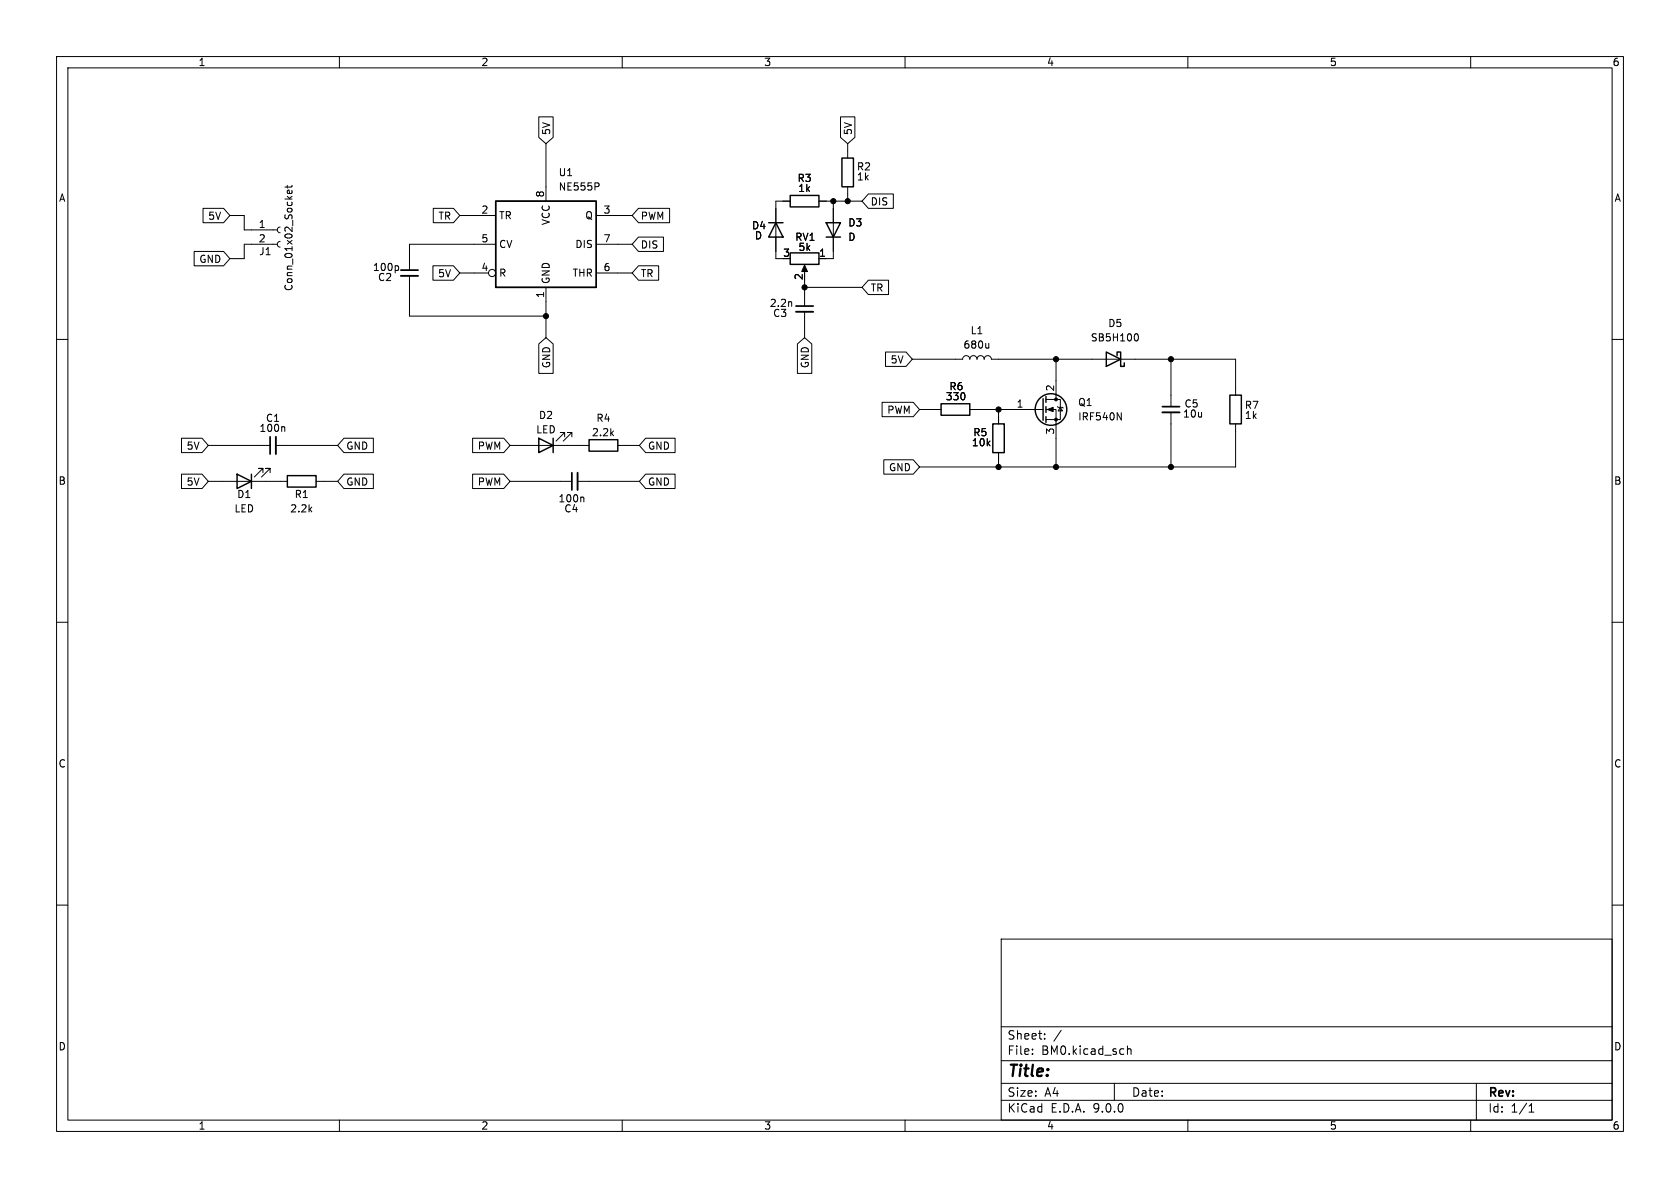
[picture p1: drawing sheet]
<svg xmlns="http://www.w3.org/2000/svg" width="297mm" height="210mm" viewBox="0 0 297 210" stroke-linecap="round" stroke-linejoin="round" font-family="sans-serif">
<g fill="none" stroke="#000" stroke-width=".18">
<path d="M10 10h277v190h-277zM12 12h273v186h-273zM60 10v2M110 10v2M160 10v2M210 10v2M260 10v2M35.9 36.8h3.6l1.1 1.3-1.1 1.3h-3.6zM40.6 38.1h2.6v2.5h5.8M50.8 32.8v.4M51.6 33.7v.3l-.1 .2h-.7v-.5l.3-.1 .1 .6M51.6 32.8l-.1 .3h-1.1"/>
<path d="M76.6 36.8h3.6l1.1 1.3-1.1 1.3h-3.6zM81.3 38.1h6.3M95.2 20.7h2.6v3.6l-1.3 1.1-1.3-1.1zM96.5 25.4v10.2M105.4 38.1h6.4M105.8 32.4l.1 .2-.1 .3M112.9 36.8h5.5v2.6h-5.5l-1.1-1.3zM139.7 35.6h-2.5v10.1h1.2M144.8 35.6h7.6M147.3 35.6v10.1h-2.5M148.6 20.7h2.5v3.6l-1.2 1.1-1.3-1.1zM149.9 25.4v2.5"/>
<path d="M149.9 33v2.6M153.5 34.3h4.4v2.5h-4.4l-1.1-1.2zM34.3 44.4h5.2l1.1 1.3-1.1 1.3h-5.2zM49 43.2h-5.8v2.5h-2.6M49.5 40.1l-.3 .2-.2 .3 .2 .4 .3 .1M49.5 42.7l-.3 .1-.2 .4 .2 .3 .3 .2M70.2 47l.3 .2v.4l-.3 .2M72.4 48.8v7.1h24.1M76.5 47h3.7l1.1 1.3-1.1 1.2h-3.7zM81.3 48.3h5.1M87.6 43.2h-15.2v4.6M96.5 50.8v8.9"/>
<path d="M105.4 43.2h6.4M105.4 48.3h6.4M112.9 47h3.5v2.5h-3.5l-1.1-1.2zM112.9 41.9h4.4v2.6h-4.4l-1.1-1.3zM139.9 53.4l.1 .8M142.2 47.2v1.1M142.2 49.5v4.6M142.2 55.1v4.6M142.2 50.8h10.2M153.5 49.5h3.6v2.6h-3.6l-1.1-1.3zM200.8 59a.68 .68 0 0 1 .5 .6 .68 .68 0 0 1-.5 .7M10 60h2"/>
<path d="M32.1 77.5h3.6l1.1 1.2-1.1 1.3h-3.6zM36.8 78.7h11M48.8 78.7h10.9M50.2 75.4l.1 .2v.7M60.8 77.5h5.2v2.5h-5.2l-1.1-1.3zM83.6 77.5h5.5l1.1 1.2-1.1 1.3h-5.5zM90.2 78.7h13.9M95.2 60.8l1.3-1.1 1.3 1.1v5.2h-2.6zM99.8 77.2v-.7h-.7h.7l-1.5 1.5M101.1 77.2v-.7h-.8h.8l-1.5 1.5M109.2 78.7h3.8M114.1 77.5h5.2v2.5h-5.2l-1.1-1.3z"/>
<path d="M141 60.8l1.2-1.1 1.3 1.1v5.2h-2.5zM155.9 71.1h5.5l1.2 1.3-1.2 1.3h-5.5zM156.5 62.2h3.7l1.1 1.3-1.1 1.3h-3.7zM161.3 63.5h8.9a.64 .64 0 0 1 .6-.6 .64 .64 0 0 1 .6 .6 .64 .64 0 0 1 .7-.6 .64 .64 0 0 1 .6 .6 .64 .64 0 0 1 .7-.6 .64 .64 0 0 1 .6 .6 .64 .64 0 0 1 .6-.6 .64 .64 0 0 1 .7 .6h43.1v6.4M162.6 72.4h3.8M171.4 72.4h13M174.8 60.7v.8M174.8 61.4l-.2 .1M176.5 72.4v2.5M184.9 70.6h2.6v3.6h-2.6M184.9 72.4h1.8v10.2M186.7 63.5v7.1"/>
<path d="M186.9 71.9l.2 .1h.7l.2 .1M187.5 72l.3 .6h-.7zM197.5 73l.7 1.2v-1.2M207 63.5v8.4M207 72.9v9.7M218.4 74.9v7.7h-55.8M285 60h2M32.1 83.8h3.6l1.1 1.3-1.1 1.3h-3.6zM36.8 85.1h14M46.5 83.6v-.8h-.8h.8l-1.5 1.5M47.8 83.6v-.8h-.8h.8l-1.6 1.5M55.9 85.1h3.8"/>
<path d="M60.8 83.8h5.2v2.6h-5.2l-1.1-1.3zM83.6 83.8h5.5l1.1 1.3-1.1 1.3h-5.5zM90.2 85.1h10.9M102.1 85.1h10.9M103 87.9l.2 .2v.6M114.1 83.8h5.2v2.6h-5.2l-1.1-1.3zM156.2 81.3h5.2l1.2 1.3-1.2 1.2h-5.2zM176.5 80v2.6M10 110h2M285 110h2M10 160h2M177 166h108v32h-108z"/>
<path d="M285 160h2M60 198v2M110 198v2M160 198v2M177 194.5h108M177 191.5h108M177 187.5h108M177 181.5h108M182.5 186.3v.1M182.5 185.5v.1M184.7 183.6v.1M184.7 182.8v.1"/>
<path d="M187.6 182.1l-1.3 2M197 191.5v3M199.3 184.9v1.5M199.3 185.5l.2-.1 .4 .1 .1 .9M210 198v2M260 198v2M261 191.5v6.5M270.3 196.6h.9M270.3 195.5l.4-.4v1.5"/>
<circle cx="87" cy="48.3" r=".63"/>
</g>
<g fill="none" stroke="#000" stroke-width=".25">
<path d="M87.6 35.6h17.8v15.2h-17.8zM135.9 39.4h2.5M137.2 39.4l1.2 2.5h-2.5zM139.7 34.5h5.1v2.1h-5.1zM146 39.4h2.6l-1.3 2.5zM148.8 27.9h2.1v5.1h-2.1zM139.7 44.7h5.1v2h-5.1zM146 41.9h2.6M95.2 77.5l2.6 1.2-2.6 1.3zM97.8 77.5v2.5M104.1 77.7h5.1v2.1h-5.1zM166.4 71.4h5v2h-5z"/>
<path d="M175.5 74.9h2v5.1h-2zM184.4 70.5v3.8M184.9 70.1v1M184.9 71.9v1M184.9 73.7v1M195.6 62.2l2.5 1.3-2.5 1.3zM197.5 62.9v-.7h.6v2.6h.7v-.7M217.4 69.9h2.1v5h-2.1zM41.9 83.8l2.5 1.3-2.5 1.3zM44.4 83.8v2.6M50.8 84.1h5.1v2h-5.1z"/>
<circle cx="185.8" cy="72.4" r="2.79"/>
</g>
<g fill="#000" stroke="#000" stroke-width=".18">
<path d="M142.2 46.9l.5 1.1h-1zM185.2 72.4l1-.4v.8z"/>
<circle cx="147.3" cy="35.6" r=".46"/>
<circle cx="149.9" cy="35.6" r=".46"/>
<circle cx="96.5" cy="55.9" r=".46"/>
<circle cx="142.2" cy="50.8" r=".46"/>
<circle cx="176.5" cy="72.4" r=".46"/>
<circle cx="186.7" cy="63.5" r=".46"/>
<circle cx="186.7" cy="70.6" r=".25"/>
<circle cx="186.7" cy="74.2" r=".25"/>
<circle cx="207" cy="63.5" r=".46"/>
<circle cx="176.5" cy="82.6" r=".46"/>
<circle cx="186.7" cy="82.6" r=".46"/>
<circle cx="207" cy="82.6" r=".46"/>
</g>
<path d="M70.9 47.8h3M140.7 54.1h3.1M47.8 77.2v3.1M205.5 71.9h3M101.1 83.6v3" fill="none" stroke="#000" stroke-width=".3"/>
<path d="M70.9 48.8h3M140.7 55.1h3.1M48.8 77.2v3.1M205.5 72.9h3M102.1 83.6v3" fill="none" stroke="#000" stroke-width=".33"/>
<text font-size="2.8" x="178" y="190.9">Title:</text>
<g font-size="2.1">
<text x="178" y="184">Sheet:</text>
<text x="178" y="186.7">File:</text>
<text x="184.1" y="186.7">BM0.kicad_sch</text>
<text x="178" y="196.9">KiCad</text>
<text x="178" y="194.1">Size:</text>
<text x="184.7" y="194.1">A4</text>
<text x="185.7" y="196.9">E.D.A.</text>
<text x="193.3" y="196.9">9.0.0</text>
<text x="200" y="194.1">Date:</text>
<text x="263" y="194.3">Rev:</text>
<text x="263" y="196.9">Id:</text>
<text x="267.1" y="196.9">1/1</text>
</g>
<g font-size="1.8">
<text x="35" y="11.9">1</text>
<text x="85" y="11.9">2</text>
<text x="135" y="11.9">3</text>
<text x="185" y="11.9">4</text>
<text x="235" y="11.9">5</text>
<text x="285" y="11.9">6</text>
<text x="97.5" y="24" transform="rotate(-90 97.5 24)">5V</text>
<text x="150.8" y="24" transform="rotate(-90 150.8 24)">5V</text>
<text x="10.3" y="35.9">A</text>
<text x="96.3" y="35" transform="rotate(-90 96.3 35)">8</text>
<text x="98.7" y="31.3">U1</text>
<text x="98.7" y="33.9">NE555P</text>
<text x="140.9" y="32.4">R3</text>
<text x="141" y="34.1">1k</text>
<text x="151.4" y="30.3">R2</text>
<text x="151.4" y="32.1">1k</text>
<text x="285.3" y="35.9">A</text>
<text x="36.7" y="39.1">5V</text>
<text x="45.6" y="40.4">1</text>
<text x="77.4" y="39.1">TR</text>
<text x="85" y="37.8">2</text>
<text x="88.1" y="39">TR</text>
<text x="97.4" y="39.9" transform="rotate(-90 97.4 39.9)">VCC</text>
<text x="103.4" y="39">Q</text>
<text x="106.6" y="37.8">3</text>
<text x="113.2" y="39.1">PWM</text>
<text x="132.9" y="40.7">D4</text>
<text x="149.9" y="40.2">D3</text>
<text x="153.8" y="36.5">DIS</text>
<text x="35.1" y="46.7">GND</text>
<text x="45.6" y="42.9">2</text>
<text x="45.7" y="45.3">J1</text>
<text x="85" y="42.9">5</text>
<text x="88.1" y="44">CV</text>
<text x="101.6" y="44">DIS</text>
<text x="106.6" y="42.9">7</text>
<text x="113.2" y="44.1">DIS</text>
<text x="133.4" y="42.5">D</text>
<text x="138.4" y="45.5">3</text>
<text x="140.5" y="42.8">RV1</text>
<text x="141.1" y="44.6">5k</text>
<text x="144.7" y="45.5">1</text>
<text x="149.9" y="42.8">D</text>
<text x="51.9" y="51.6" transform="rotate(-90 51.9 51.6)">Conn_01x02_Socket</text>
<text x="65.8" y="48.1">100p</text>
<text x="66.7" y="49.9">C2</text>
<text x="77.3" y="49.2">5V</text>
<text x="85" y="48">4</text>
<text x="88.1" y="49.1">R</text>
<text x="96.3" y="52.8" transform="rotate(-90 96.3 52.8)">1</text>
<text x="97.4" y="50.3" transform="rotate(-90 97.4 50.3)">GND</text>
<text x="101.1" y="49.1">THR</text>
<text x="106.6" y="48">6</text>
<text x="113.2" y="49.2">TR</text>
<text x="142" y="49.6" transform="rotate(-90 142 49.6)">2</text>
<text x="153.8" y="51.8">TR</text>
<text x="136" y="54.5">2.2n</text>
<text x="136.6" y="56.2">C3</text>
<text x="171.5" y="59.3">L1</text>
<text x="195.8" y="58">D5</text>
<text x="97.5" y="65.2" transform="rotate(-90 97.5 65.2)">GND</text>
<text x="143.2" y="65.2" transform="rotate(-90 143.2 65.2)">GND</text>
<text x="157.4" y="64.5">5V</text>
<text x="170.2" y="61.8">680u</text>
<text x="192.7" y="60.6">SB5H100</text>
<text x="167.1" y="71">330</text>
<text x="167.7" y="69.2">R6</text>
<text x="186.4" y="69.3" transform="rotate(-90 186.4 69.3)">2</text>
<text x="190.5" y="72">Q1</text>
<text x="45.8" y="76.6">100n</text>
<text x="46.9" y="74.8">C1</text>
<text x="94.7" y="76.8">LED</text>
<text x="95.2" y="74.3">D2</text>
<text x="104.6" y="77.3">2.2k</text>
<text x="105.3" y="74.8">R4</text>
<text x="156.8" y="73.3">PWM</text>
<text x="172" y="77.3">R5</text>
<text x="179.6" y="72.1">1</text>
<text x="186.4" y="76.9" transform="rotate(-90 186.4 76.9)">3</text>
<text x="190.5" y="74.5">IRF540N</text>
<text x="209.1" y="74">10u</text>
<text x="209.3" y="72.2">C5</text>
<text x="220" y="72.5">R7</text>
<text x="220" y="74.3">1k</text>
<text x="32.9" y="79.7">5V</text>
<text x="61.1" y="79.7">GND</text>
<text x="84.4" y="79.7">PWM</text>
<text x="114.5" y="79.7">GND</text>
<text x="157.1" y="83.5">GND</text>
<text x="171.7" y="79.1">10k</text>
<text x="10.3" y="85.9">B</text>
<text x="32.9" y="86">5V</text>
<text x="41.8" y="88.2">D1</text>
<text x="52" y="88.2">R1</text>
<text x="61.1" y="86">GND</text>
<text x="84.4" y="86">PWM</text>
<text x="98.6" y="89">100n</text>
<text x="114.5" y="86">GND</text>
<text x="285.3" y="85.9">B</text>
<text x="41.4" y="90.8">LED</text>
<text x="51.2" y="90.8">2.2k</text>
<text x="99.7" y="90.8">C4</text>
<text x="10.3" y="135.9">C</text>
<text x="285.3" y="135.9">C</text>
<text x="10.3" y="185.9">D</text>
<text x="285.3" y="185.9">D</text>
<text x="35" y="199.9">1</text>
<text x="85" y="199.9">2</text>
<text x="135" y="199.9">3</text>
<text x="185" y="199.9">4</text>
<text x="235" y="199.9">5</text>
<text x="285" y="199.9">6</text>
</g>
</svg>
